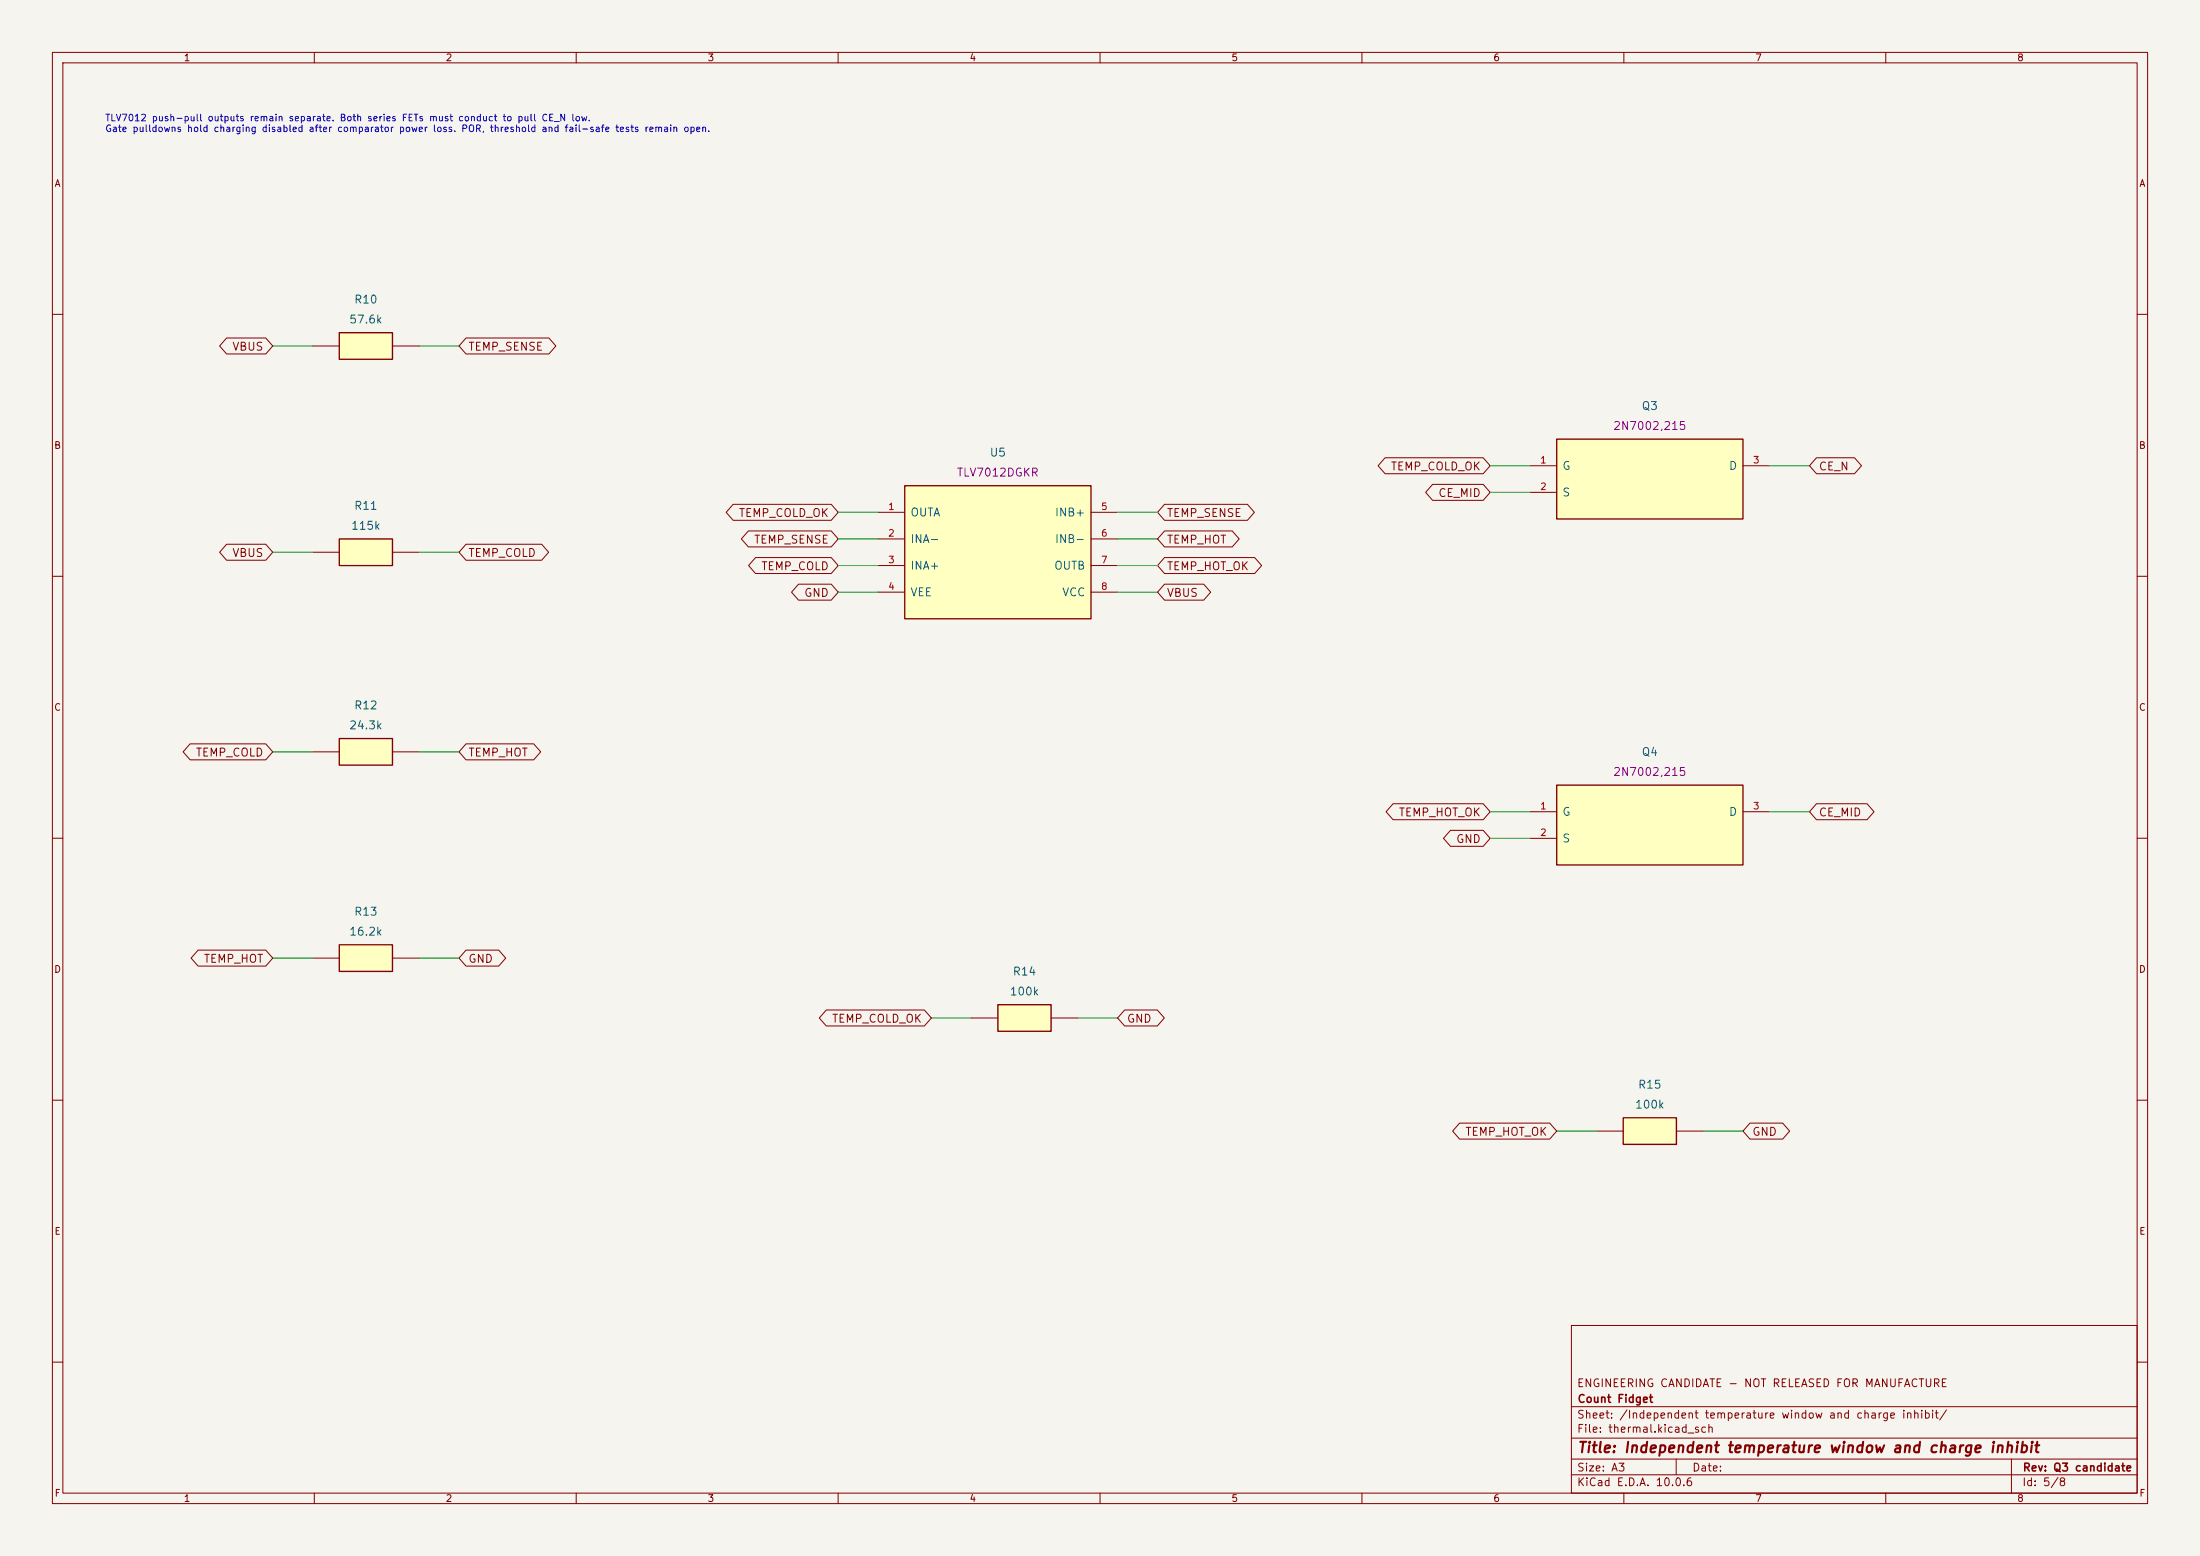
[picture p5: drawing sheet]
(kicad_sch (version 20250114) (generator "eeschema") (generator_version "10.0") (paper "A3") (title_block (title "Independent temperature window and charge inhibit") (rev "Q3 candidate")
   (company "Count Fidget") (comment 1 "ENGINEERING CANDIDATE - NOT RELEASED FOR MANUFACTURE"))
(lib_symbols (symbol "CountFidgetQ3:U5" (pin_names (offset 1.016))  (exclude_from_sim no) (in_bom yes) (on_board yes)
   (property "Reference" "U" (at 0 16.509999999999998 0) (effects (font (size 1.27 1.27)))) (property "Value" "TLV7012DGKR" (at 0 -16.509999999999998 0) (effects (font (size 1.27 1.27))))
   (property "Footprint" "CountFidgetQ3:TLV7032_DGK0008A_TI" (at 0 0 0) (effects (font (size 1.27 1.27)) (hide yes)))
   (symbol "U5_0_1" (rectangle (start -17.78 12.7) (end 17.78 -12.7) (stroke (width 0.254) (type default)) (fill (type background)))) (symbol "U5_1_1" (pin output line (at -22.86 7.62 0) (length 5.08) (name "OUTA" (effects (font (size 1.524 1.524)))) (number "1" (effects (font (size 1.27 1.27)))))(pin input line (at -22.86 2.54 0) (length 5.08) (name "INA-" (effects (font (size 1.524 1.524)))) (number "2" (effects (font (size 1.27 1.27)))))(pin input line (at -22.86 -2.54 0) (length 5.08) (name "INA+" (effects (font (size 1.524 1.524)))) (number "3" (effects (font (size 1.27 1.27)))))(pin power_in line (at -22.86 -7.62 0) (length 5.08) (name "VEE" (effects (font (size 1.524 1.524)))) (number "4" (effects (font (size 1.27 1.27)))))(pin input line (at 22.86 7.62 180) (length 5.08) (name "INB+" (effects (font (size 1.524 1.524)))) (number "5" (effects (font (size 1.27 1.27)))))(pin input line (at 22.86 2.54 180) (length 5.08) (name "INB-" (effects (font (size 1.524 1.524)))) (number "6" (effects (font (size 1.27 1.27)))))(pin output line (at 22.86 -2.54 180) (length 5.08) (name "OUTB" (effects (font (size 1.524 1.524)))) (number "7" (effects (font (size 1.27 1.27)))))(pin power_in line (at 22.86 -7.62 180) (length 5.08) (name "VCC" (effects (font (size 1.524 1.524)))) (number "8" (effects (font (size 1.27 1.27)))))))
(symbol "CountFidgetQ3:R10" (pin_names (offset 1.016) hide) (pin_numbers hide) (exclude_from_sim no) (in_bom yes) (on_board yes)
   (property "Reference" "R" (at 0 6.35 0) (effects (font (size 1.27 1.27)))) (property "Value" "RC0603FR-0757K6L" (at 0 -6.35 0) (effects (font (size 1.27 1.27))))
   (property "Footprint" "CountFidgetQ3:Resistor_SMD_R_0603_1608Metric" (at 0 0 0) (effects (font (size 1.27 1.27)) (hide yes)))
   (symbol "R10_0_1" (rectangle (start -5.08 2.54) (end 5.08 -2.54) (stroke (width 0.254) (type default)) (fill (type background)))) (symbol "R10_1_1" (pin passive line (at -10.16 0 0) (length 5.08) (name "1" (effects (font (size 1.524 1.524)))) (number "1" (effects (font (size 1.27 1.27)))))(pin passive line (at 10.16 0 180) (length 5.08) (name "2" (effects (font (size 1.524 1.524)))) (number "2" (effects (font (size 1.27 1.27)))))))
(symbol "CountFidgetQ3:R11" (pin_names (offset 1.016) hide) (pin_numbers hide) (exclude_from_sim no) (in_bom yes) (on_board yes)
   (property "Reference" "R" (at 0 6.35 0) (effects (font (size 1.27 1.27)))) (property "Value" "0603WAF1153T5E" (at 0 -6.35 0) (effects (font (size 1.27 1.27))))
   (property "Footprint" "CountFidgetQ3:Resistor_SMD_R_0603_1608Metric" (at 0 0 0) (effects (font (size 1.27 1.27)) (hide yes)))
   (symbol "R11_0_1" (rectangle (start -5.08 2.54) (end 5.08 -2.54) (stroke (width 0.254) (type default)) (fill (type background)))) (symbol "R11_1_1" (pin passive line (at -10.16 0 0) (length 5.08) (name "1" (effects (font (size 1.524 1.524)))) (number "1" (effects (font (size 1.27 1.27)))))(pin passive line (at 10.16 0 180) (length 5.08) (name "2" (effects (font (size 1.524 1.524)))) (number "2" (effects (font (size 1.27 1.27)))))))
(symbol "CountFidgetQ3:R12" (pin_names (offset 1.016) hide) (pin_numbers hide) (exclude_from_sim no) (in_bom yes) (on_board yes)
   (property "Reference" "R" (at 0 6.35 0) (effects (font (size 1.27 1.27)))) (property "Value" "RC0603FR-0724K3L" (at 0 -6.35 0) (effects (font (size 1.27 1.27))))
   (property "Footprint" "CountFidgetQ3:Resistor_SMD_R_0603_1608Metric" (at 0 0 0) (effects (font (size 1.27 1.27)) (hide yes)))
   (symbol "R12_0_1" (rectangle (start -5.08 2.54) (end 5.08 -2.54) (stroke (width 0.254) (type default)) (fill (type background)))) (symbol "R12_1_1" (pin passive line (at -10.16 0 0) (length 5.08) (name "1" (effects (font (size 1.524 1.524)))) (number "1" (effects (font (size 1.27 1.27)))))(pin passive line (at 10.16 0 180) (length 5.08) (name "2" (effects (font (size 1.524 1.524)))) (number "2" (effects (font (size 1.27 1.27)))))))
(symbol "CountFidgetQ3:R13" (pin_names (offset 1.016) hide) (pin_numbers hide) (exclude_from_sim no) (in_bom yes) (on_board yes)
   (property "Reference" "R" (at 0 6.35 0) (effects (font (size 1.27 1.27)))) (property "Value" "RC0603FR-0716K2L" (at 0 -6.35 0) (effects (font (size 1.27 1.27))))
   (property "Footprint" "CountFidgetQ3:Resistor_SMD_R_0603_1608Metric" (at 0 0 0) (effects (font (size 1.27 1.27)) (hide yes)))
   (symbol "R13_0_1" (rectangle (start -5.08 2.54) (end 5.08 -2.54) (stroke (width 0.254) (type default)) (fill (type background)))) (symbol "R13_1_1" (pin passive line (at -10.16 0 0) (length 5.08) (name "1" (effects (font (size 1.524 1.524)))) (number "1" (effects (font (size 1.27 1.27)))))(pin passive line (at 10.16 0 180) (length 5.08) (name "2" (effects (font (size 1.524 1.524)))) (number "2" (effects (font (size 1.27 1.27)))))))
(symbol "CountFidgetQ3:Q3" (pin_names (offset 1.016))  (exclude_from_sim no) (in_bom yes) (on_board yes)
   (property "Reference" "Q" (at 0 11.43 0) (effects (font (size 1.27 1.27)))) (property "Value" "2N7002,215" (at 0 -11.43 0) (effects (font (size 1.27 1.27))))
   (property "Footprint" "CountFidgetQ3:Package_TO_SOT_SMD_SOT-23" (at 0 0 0) (effects (font (size 1.27 1.27)) (hide yes)))
   (symbol "Q3_0_1" (rectangle (start -17.78 7.62) (end 17.78 -7.62) (stroke (width 0.254) (type default)) (fill (type background)))) (symbol "Q3_1_1" (pin input line (at -22.86 2.54 0) (length 5.08) (name "G" (effects (font (size 1.524 1.524)))) (number "1" (effects (font (size 1.27 1.27)))))(pin passive line (at -22.86 -2.54 0) (length 5.08) (name "S" (effects (font (size 1.524 1.524)))) (number "2" (effects (font (size 1.27 1.27)))))(pin passive line (at 22.86 2.54 180) (length 5.08) (name "D" (effects (font (size 1.524 1.524)))) (number "3" (effects (font (size 1.27 1.27)))))))
(symbol "CountFidgetQ3:Q4" (pin_names (offset 1.016))  (exclude_from_sim no) (in_bom yes) (on_board yes)
   (property "Reference" "Q" (at 0 11.43 0) (effects (font (size 1.27 1.27)))) (property "Value" "2N7002,215" (at 0 -11.43 0) (effects (font (size 1.27 1.27))))
   (property "Footprint" "CountFidgetQ3:Package_TO_SOT_SMD_SOT-23" (at 0 0 0) (effects (font (size 1.27 1.27)) (hide yes)))
   (symbol "Q4_0_1" (rectangle (start -17.78 7.62) (end 17.78 -7.62) (stroke (width 0.254) (type default)) (fill (type background)))) (symbol "Q4_1_1" (pin input line (at -22.86 2.54 0) (length 5.08) (name "G" (effects (font (size 1.524 1.524)))) (number "1" (effects (font (size 1.27 1.27)))))(pin passive line (at -22.86 -2.54 0) (length 5.08) (name "S" (effects (font (size 1.524 1.524)))) (number "2" (effects (font (size 1.27 1.27)))))(pin passive line (at 22.86 2.54 180) (length 5.08) (name "D" (effects (font (size 1.524 1.524)))) (number "3" (effects (font (size 1.27 1.27)))))))
(symbol "CountFidgetQ3:R14" (pin_names (offset 1.016) hide) (pin_numbers hide) (exclude_from_sim no) (in_bom yes) (on_board yes)
   (property "Reference" "R" (at 0 6.35 0) (effects (font (size 1.27 1.27)))) (property "Value" "RC0603FR-07100KL" (at 0 -6.35 0) (effects (font (size 1.27 1.27))))
   (property "Footprint" "CountFidgetQ3:Resistor_SMD_R_0603_1608Metric" (at 0 0 0) (effects (font (size 1.27 1.27)) (hide yes)))
   (symbol "R14_0_1" (rectangle (start -5.08 2.54) (end 5.08 -2.54) (stroke (width 0.254) (type default)) (fill (type background)))) (symbol "R14_1_1" (pin passive line (at -10.16 0 0) (length 5.08) (name "1" (effects (font (size 1.524 1.524)))) (number "1" (effects (font (size 1.27 1.27)))))(pin passive line (at 10.16 0 180) (length 5.08) (name "2" (effects (font (size 1.524 1.524)))) (number "2" (effects (font (size 1.27 1.27)))))))
(symbol "CountFidgetQ3:R15" (pin_names (offset 1.016) hide) (pin_numbers hide) (exclude_from_sim no) (in_bom yes) (on_board yes)
   (property "Reference" "R" (at 0 6.35 0) (effects (font (size 1.27 1.27)))) (property "Value" "RC0603FR-07100KL" (at 0 -6.35 0) (effects (font (size 1.27 1.27))))
   (property "Footprint" "CountFidgetQ3:Resistor_SMD_R_0603_1608Metric" (at 0 0 0) (effects (font (size 1.27 1.27)) (hide yes)))
   (symbol "R15_0_1" (rectangle (start -5.08 2.54) (end 5.08 -2.54) (stroke (width 0.254) (type default)) (fill (type background)))) (symbol "R15_1_1" (pin passive line (at -10.16 0 0) (length 5.08) (name "1" (effects (font (size 1.524 1.524)))) (number "1" (effects (font (size 1.27 1.27)))))(pin passive line (at 10.16 0 180) (length 5.08) (name "2" (effects (font (size 1.524 1.524)))) (number "2" (effects (font (size 1.27 1.27))))))))
(text "TLV7012 push-pull outputs remain separate. Both series FETs must conduct to pull CE_N low.\nGate pulldowns hold charging disabled after comparator power loss. POR, threshold and fail-safe tests remain open." (at 20 22 0) (effects (font (size 1.27 1.27)) (justify left top)))
(symbol (lib_id "CountFidgetQ3:U5") (at 190.5 105.41 0) (unit 1) (exclude_from_sim no) (in_bom yes) (on_board yes) (dnp no) (property "Reference" "U5" (at 190.5 86.36 0) (effects (font (size 1.524 1.524)))) (property "Value" "Push-pull temperature window" (at 190.5 90.16999999999999 0) (effects (font (size 1.524 1.524)) (hide yes)))
   (property "Footprint" "CountFidgetQ3:TLV7032_DGK0008A_TI" (at 190.5 105.41 0) (effects (font (size 1.27 1.27)) (hide yes))) (property "MPN" "TLV7012DGKR" (at 190.5 90.16999999999999 0) (effects (font (size 1.524 1.524))))
   (property "Description" "Separate push-pull outputs; charge enable requires both in-window indications; POR/supply-loss tests required; TLV7012 same DGK pins/POR; USB-powered; conditional thermal error budget retained" (at 190.5 105.41 0) (effects (font (size 1.27 1.27)) (hide yes))) (pin "1")(pin "2")(pin "3")(pin "4")(pin "5")(pin "6")(pin "7")(pin "8"))
(wire (pts (xy 167.64 97.79) (xy 160.02 97.79)) (stroke (width 0) (type default)))
(global_label "TEMP_COLD_OK" (shape bidirectional) (at 160.02 97.79 180) (effects (font (size 1.524 1.524)) (justify right))
   (property "Intersheetrefs" "${INTERSHEET_REFS}" (at 160.02 97.79 0) (effects (font (size 1.27 1.27)) (hide yes))))
(wire (pts (xy 167.64 102.87) (xy 160.02 102.87)) (stroke (width 0) (type default)))
(global_label "TEMP_SENSE" (shape bidirectional) (at 160.02 102.87 180) (effects (font (size 1.524 1.524)) (justify right))
   (property "Intersheetrefs" "${INTERSHEET_REFS}" (at 160.02 102.87 0) (effects (font (size 1.27 1.27)) (hide yes))))
(wire (pts (xy 167.64 107.95) (xy 160.02 107.95)) (stroke (width 0) (type default)))
(global_label "TEMP_COLD" (shape bidirectional) (at 160.02 107.95 180) (effects (font (size 1.524 1.524)) (justify right))
   (property "Intersheetrefs" "${INTERSHEET_REFS}" (at 160.02 107.95 0) (effects (font (size 1.27 1.27)) (hide yes))))
(wire (pts (xy 167.64 113.03) (xy 160.02 113.03)) (stroke (width 0) (type default)))
(global_label "GND" (shape bidirectional) (at 160.02 113.03 180) (effects (font (size 1.524 1.524)) (justify right))
   (property "Intersheetrefs" "${INTERSHEET_REFS}" (at 160.02 113.03 0) (effects (font (size 1.27 1.27)) (hide yes))))
(wire (pts (xy 213.36 97.79) (xy 220.98 97.79)) (stroke (width 0) (type default)))
(global_label "TEMP_SENSE" (shape bidirectional) (at 220.98 97.79 0) (effects (font (size 1.524 1.524)) (justify left))
   (property "Intersheetrefs" "${INTERSHEET_REFS}" (at 220.98 97.79 0) (effects (font (size 1.27 1.27)) (hide yes))))
(wire (pts (xy 213.36 102.87) (xy 220.98 102.87)) (stroke (width 0) (type default)))
(global_label "TEMP_HOT" (shape bidirectional) (at 220.98 102.87 0) (effects (font (size 1.524 1.524)) (justify left))
   (property "Intersheetrefs" "${INTERSHEET_REFS}" (at 220.98 102.87 0) (effects (font (size 1.27 1.27)) (hide yes))))
(wire (pts (xy 213.36 107.95) (xy 220.98 107.95)) (stroke (width 0) (type default)))
(global_label "TEMP_HOT_OK" (shape bidirectional) (at 220.98 107.95 0) (effects (font (size 1.524 1.524)) (justify left))
   (property "Intersheetrefs" "${INTERSHEET_REFS}" (at 220.98 107.95 0) (effects (font (size 1.27 1.27)) (hide yes))))
(wire (pts (xy 213.36 113.03) (xy 220.98 113.03)) (stroke (width 0) (type default)))
(global_label "VBUS" (shape bidirectional) (at 220.98 113.03 0) (effects (font (size 1.524 1.524)) (justify left))
   (property "Intersheetrefs" "${INTERSHEET_REFS}" (at 220.98 113.03 0) (effects (font (size 1.27 1.27)) (hide yes))))
(symbol (lib_id "CountFidgetQ3:R10") (at 69.85 66.04 0) (unit 1) (exclude_from_sim no) (in_bom yes) (on_board yes) (dnp no) (property "Reference" "R10" (at 69.85 57.150000000000006 0) (effects (font (size 1.524 1.524)))) (property "Value" "57.6k" (at 69.85 60.96000000000001 0) (effects (font (size 1.524 1.524))))
   (property "Footprint" "CountFidgetQ3:Resistor_SMD_R_0603_1608Metric" (at 69.85 66.04 0) (effects (font (size 1.27 1.27)) (hide yes))) (property "MPN" "RC0603FR-0757K6L" (at 69.85 60.96000000000001 0) (effects (font (size 1.524 1.524)) (hide yes)))
   (property "Description" "1%, 0603, 0.1 W" (at 69.85 66.04 0) (effects (font (size 1.27 1.27)) (hide yes))) (pin "1")(pin "2"))
(wire (pts (xy 59.69 66.04) (xy 52.07 66.04)) (stroke (width 0) (type default)))
(global_label "VBUS" (shape bidirectional) (at 52.07 66.04 180) (effects (font (size 1.524 1.524)) (justify right))
   (property "Intersheetrefs" "${INTERSHEET_REFS}" (at 52.07 66.04 0) (effects (font (size 1.27 1.27)) (hide yes))))
(wire (pts (xy 80.01 66.04) (xy 87.63 66.04)) (stroke (width 0) (type default)))
(global_label "TEMP_SENSE" (shape bidirectional) (at 87.63 66.04 0) (effects (font (size 1.524 1.524)) (justify left))
   (property "Intersheetrefs" "${INTERSHEET_REFS}" (at 87.63 66.04 0) (effects (font (size 1.27 1.27)) (hide yes))))
(symbol (lib_id "CountFidgetQ3:R11") (at 69.85 105.41 0) (unit 1) (exclude_from_sim no) (in_bom yes) (on_board yes) (dnp no) (property "Reference" "R11" (at 69.85 96.52 0) (effects (font (size 1.524 1.524)))) (property "Value" "115k" (at 69.85 100.32999999999998 0) (effects (font (size 1.524 1.524))))
   (property "Footprint" "CountFidgetQ3:Resistor_SMD_R_0603_1608Metric" (at 69.85 105.41 0) (effects (font (size 1.27 1.27)) (hide yes))) (property "MPN" "0603WAF1153T5E" (at 69.85 100.32999999999998 0) (effects (font (size 1.524 1.524)) (hide yes)))
   (property "Description" "1%, 0603, 0.1 W" (at 69.85 105.41 0) (effects (font (size 1.27 1.27)) (hide yes))) (pin "1")(pin "2"))
(wire (pts (xy 59.69 105.41) (xy 52.07 105.41)) (stroke (width 0) (type default)))
(global_label "VBUS" (shape bidirectional) (at 52.07 105.41 180) (effects (font (size 1.524 1.524)) (justify right))
   (property "Intersheetrefs" "${INTERSHEET_REFS}" (at 52.07 105.41 0) (effects (font (size 1.27 1.27)) (hide yes))))
(wire (pts (xy 80.01 105.41) (xy 87.63 105.41)) (stroke (width 0) (type default)))
(global_label "TEMP_COLD" (shape bidirectional) (at 87.63 105.41 0) (effects (font (size 1.524 1.524)) (justify left))
   (property "Intersheetrefs" "${INTERSHEET_REFS}" (at 87.63 105.41 0) (effects (font (size 1.27 1.27)) (hide yes))))
(symbol (lib_id "CountFidgetQ3:R12") (at 69.85 143.51 0) (unit 1) (exclude_from_sim no) (in_bom yes) (on_board yes) (dnp no) (property "Reference" "R12" (at 69.85 134.62 0) (effects (font (size 1.524 1.524)))) (property "Value" "24.3k" (at 69.85 138.43 0) (effects (font (size 1.524 1.524))))
   (property "Footprint" "CountFidgetQ3:Resistor_SMD_R_0603_1608Metric" (at 69.85 143.51 0) (effects (font (size 1.27 1.27)) (hide yes))) (property "MPN" "RC0603FR-0724K3L" (at 69.85 138.43 0) (effects (font (size 1.524 1.524)) (hide yes)))
   (property "Description" "1%, 0603, 0.1 W" (at 69.85 143.51 0) (effects (font (size 1.27 1.27)) (hide yes))) (pin "1")(pin "2"))
(wire (pts (xy 59.69 143.51) (xy 52.07 143.51)) (stroke (width 0) (type default)))
(global_label "TEMP_COLD" (shape bidirectional) (at 52.07 143.51 180) (effects (font (size 1.524 1.524)) (justify right))
   (property "Intersheetrefs" "${INTERSHEET_REFS}" (at 52.07 143.51 0) (effects (font (size 1.27 1.27)) (hide yes))))
(wire (pts (xy 80.01 143.51) (xy 87.63 143.51)) (stroke (width 0) (type default)))
(global_label "TEMP_HOT" (shape bidirectional) (at 87.63 143.51 0) (effects (font (size 1.524 1.524)) (justify left))
   (property "Intersheetrefs" "${INTERSHEET_REFS}" (at 87.63 143.51 0) (effects (font (size 1.27 1.27)) (hide yes))))
(symbol (lib_id "CountFidgetQ3:R13") (at 69.85 182.88 0) (unit 1) (exclude_from_sim no) (in_bom yes) (on_board yes) (dnp no) (property "Reference" "R13" (at 69.85 173.99 0) (effects (font (size 1.524 1.524)))) (property "Value" "16.2k" (at 69.85 177.8 0) (effects (font (size 1.524 1.524))))
   (property "Footprint" "CountFidgetQ3:Resistor_SMD_R_0603_1608Metric" (at 69.85 182.88 0) (effects (font (size 1.27 1.27)) (hide yes))) (property "MPN" "RC0603FR-0716K2L" (at 69.85 177.8 0) (effects (font (size 1.524 1.524)) (hide yes)))
   (property "Description" "1%, 0603, 0.1 W" (at 69.85 182.88 0) (effects (font (size 1.27 1.27)) (hide yes))) (pin "1")(pin "2"))
(wire (pts (xy 59.69 182.88) (xy 52.07 182.88)) (stroke (width 0) (type default)))
(global_label "TEMP_HOT" (shape bidirectional) (at 52.07 182.88 180) (effects (font (size 1.524 1.524)) (justify right))
   (property "Intersheetrefs" "${INTERSHEET_REFS}" (at 52.07 182.88 0) (effects (font (size 1.27 1.27)) (hide yes))))
(wire (pts (xy 80.01 182.88) (xy 87.63 182.88)) (stroke (width 0) (type default)))
(global_label "GND" (shape bidirectional) (at 87.63 182.88 0) (effects (font (size 1.524 1.524)) (justify left))
   (property "Intersheetrefs" "${INTERSHEET_REFS}" (at 87.63 182.88 0) (effects (font (size 1.27 1.27)) (hide yes))))
(symbol (lib_id "CountFidgetQ3:Q3") (at 314.96 91.44 0) (unit 1) (exclude_from_sim no) (in_bom yes) (on_board yes) (dnp no) (property "Reference" "Q3" (at 314.96 77.47 0) (effects (font (size 1.524 1.524)))) (property "Value" "Charge enable" (at 314.96 81.27999999999999 0) (effects (font (size 1.524 1.524)) (hide yes)))
   (property "Footprint" "CountFidgetQ3:Package_TO_SOT_SMD_SOT-23" (at 314.96 91.44 0) (effects (font (size 1.27 1.27)) (hide yes))) (property "MPN" "2N7002,215" (at 314.96 81.27999999999999 0) (effects (font (size 1.524 1.524))))
   (property "Description" "Upper series charge-enable N-MOSFET; gate has ground pulldown" (at 314.96 91.44 0) (effects (font (size 1.27 1.27)) (hide yes))) (pin "1")(pin "2")(pin "3"))
(wire (pts (xy 292.1 88.9) (xy 284.48 88.9)) (stroke (width 0) (type default)))
(global_label "TEMP_COLD_OK" (shape bidirectional) (at 284.48 88.9 180) (effects (font (size 1.524 1.524)) (justify right))
   (property "Intersheetrefs" "${INTERSHEET_REFS}" (at 284.48 88.9 0) (effects (font (size 1.27 1.27)) (hide yes))))
(wire (pts (xy 292.1 93.98) (xy 284.48 93.98)) (stroke (width 0) (type default)))
(global_label "CE_MID" (shape bidirectional) (at 284.48 93.98 180) (effects (font (size 1.524 1.524)) (justify right))
   (property "Intersheetrefs" "${INTERSHEET_REFS}" (at 284.48 93.98 0) (effects (font (size 1.27 1.27)) (hide yes))))
(wire (pts (xy 337.82 88.9) (xy 345.44 88.9)) (stroke (width 0) (type default)))
(global_label "CE_N" (shape bidirectional) (at 345.44 88.9 0) (effects (font (size 1.524 1.524)) (justify left))
   (property "Intersheetrefs" "${INTERSHEET_REFS}" (at 345.44 88.9 0) (effects (font (size 1.27 1.27)) (hide yes))))
(symbol (lib_id "CountFidgetQ3:Q4") (at 314.96 157.48 0) (unit 1) (exclude_from_sim no) (in_bom yes) (on_board yes) (dnp no) (property "Reference" "Q4" (at 314.96 143.51 0) (effects (font (size 1.524 1.524)))) (property "Value" "Charge enable hot gate" (at 314.96 147.32 0) (effects (font (size 1.524 1.524)) (hide yes)))
   (property "Footprint" "CountFidgetQ3:Package_TO_SOT_SMD_SOT-23" (at 314.96 157.48 0) (effects (font (size 1.27 1.27)) (hide yes))) (property "MPN" "2N7002,215" (at 314.96 147.32 0) (effects (font (size 1.524 1.524))))
   (property "Description" "Lower series charge-enable N-MOSFET; gate has ground pulldown" (at 314.96 157.48 0) (effects (font (size 1.27 1.27)) (hide yes))) (pin "1")(pin "2")(pin "3"))
(wire (pts (xy 292.1 154.94) (xy 284.48 154.94)) (stroke (width 0) (type default)))
(global_label "TEMP_HOT_OK" (shape bidirectional) (at 284.48 154.94 180) (effects (font (size 1.524 1.524)) (justify right))
   (property "Intersheetrefs" "${INTERSHEET_REFS}" (at 284.48 154.94 0) (effects (font (size 1.27 1.27)) (hide yes))))
(wire (pts (xy 292.1 160.02) (xy 284.48 160.02)) (stroke (width 0) (type default)))
(global_label "GND" (shape bidirectional) (at 284.48 160.02 180) (effects (font (size 1.524 1.524)) (justify right))
   (property "Intersheetrefs" "${INTERSHEET_REFS}" (at 284.48 160.02 0) (effects (font (size 1.27 1.27)) (hide yes))))
(wire (pts (xy 337.82 154.94) (xy 345.44 154.94)) (stroke (width 0) (type default)))
(global_label "CE_MID" (shape bidirectional) (at 345.44 154.94 0) (effects (font (size 1.524 1.524)) (justify left))
   (property "Intersheetrefs" "${INTERSHEET_REFS}" (at 345.44 154.94 0) (effects (font (size 1.27 1.27)) (hide yes))))
(symbol (lib_id "CountFidgetQ3:R14") (at 195.58 194.31 0) (unit 1) (exclude_from_sim no) (in_bom yes) (on_board yes) (dnp no) (property "Reference" "R14" (at 195.58 185.42000000000002 0) (effects (font (size 1.524 1.524)))) (property "Value" "100k" (at 195.58 189.23000000000002 0) (effects (font (size 1.524 1.524))))
   (property "Footprint" "CountFidgetQ3:Resistor_SMD_R_0603_1608Metric" (at 195.58 194.31 0) (effects (font (size 1.27 1.27)) (hide yes))) (property "MPN" "RC0603FR-07100KL" (at 195.58 189.23000000000002 0) (effects (font (size 1.524 1.524)) (hide yes)))
   (property "Description" "Local upper charge-enable gate pulldown; keep connected close to Q3 gate" (at 195.58 194.31 0) (effects (font (size 1.27 1.27)) (hide yes))) (pin "1")(pin "2"))
(wire (pts (xy 185.42 194.31) (xy 177.8 194.31)) (stroke (width 0) (type default)))
(global_label "TEMP_COLD_OK" (shape bidirectional) (at 177.8 194.31 180) (effects (font (size 1.524 1.524)) (justify right))
   (property "Intersheetrefs" "${INTERSHEET_REFS}" (at 177.8 194.31 0) (effects (font (size 1.27 1.27)) (hide yes))))
(wire (pts (xy 205.74 194.31) (xy 213.36 194.31)) (stroke (width 0) (type default)))
(global_label "GND" (shape bidirectional) (at 213.36 194.31 0) (effects (font (size 1.524 1.524)) (justify left))
   (property "Intersheetrefs" "${INTERSHEET_REFS}" (at 213.36 194.31 0) (effects (font (size 1.27 1.27)) (hide yes))))
(symbol (lib_id "CountFidgetQ3:R15") (at 314.96 215.9 0) (unit 1) (exclude_from_sim no) (in_bom yes) (on_board yes) (dnp no) (property "Reference" "R15" (at 314.96 207.01000000000002 0) (effects (font (size 1.524 1.524)))) (property "Value" "100k" (at 314.96 210.82000000000002 0) (effects (font (size 1.524 1.524))))
   (property "Footprint" "CountFidgetQ3:Resistor_SMD_R_0603_1608Metric" (at 314.96 215.9 0) (effects (font (size 1.27 1.27)) (hide yes))) (property "MPN" "RC0603FR-07100KL" (at 314.96 210.82000000000002 0) (effects (font (size 1.524 1.524)) (hide yes)))
   (property "Description" "Local lower charge-enable gate pulldown; keep connected close to Q4 gate" (at 314.96 215.9 0) (effects (font (size 1.27 1.27)) (hide yes))) (pin "1")(pin "2"))
(wire (pts (xy 304.8 215.9) (xy 297.18 215.9)) (stroke (width 0) (type default)))
(global_label "TEMP_HOT_OK" (shape bidirectional) (at 297.18 215.9 180) (effects (font (size 1.524 1.524)) (justify right))
   (property "Intersheetrefs" "${INTERSHEET_REFS}" (at 297.18 215.9 0) (effects (font (size 1.27 1.27)) (hide yes))))
(wire (pts (xy 325.12 215.9) (xy 332.74 215.9)) (stroke (width 0) (type default)))
(global_label "GND" (shape bidirectional) (at 332.74 215.9 0) (effects (font (size 1.524 1.524)) (justify left))
   (property "Intersheetrefs" "${INTERSHEET_REFS}" (at 332.74 215.9 0) (effects (font (size 1.27 1.27)) (hide yes)))))
